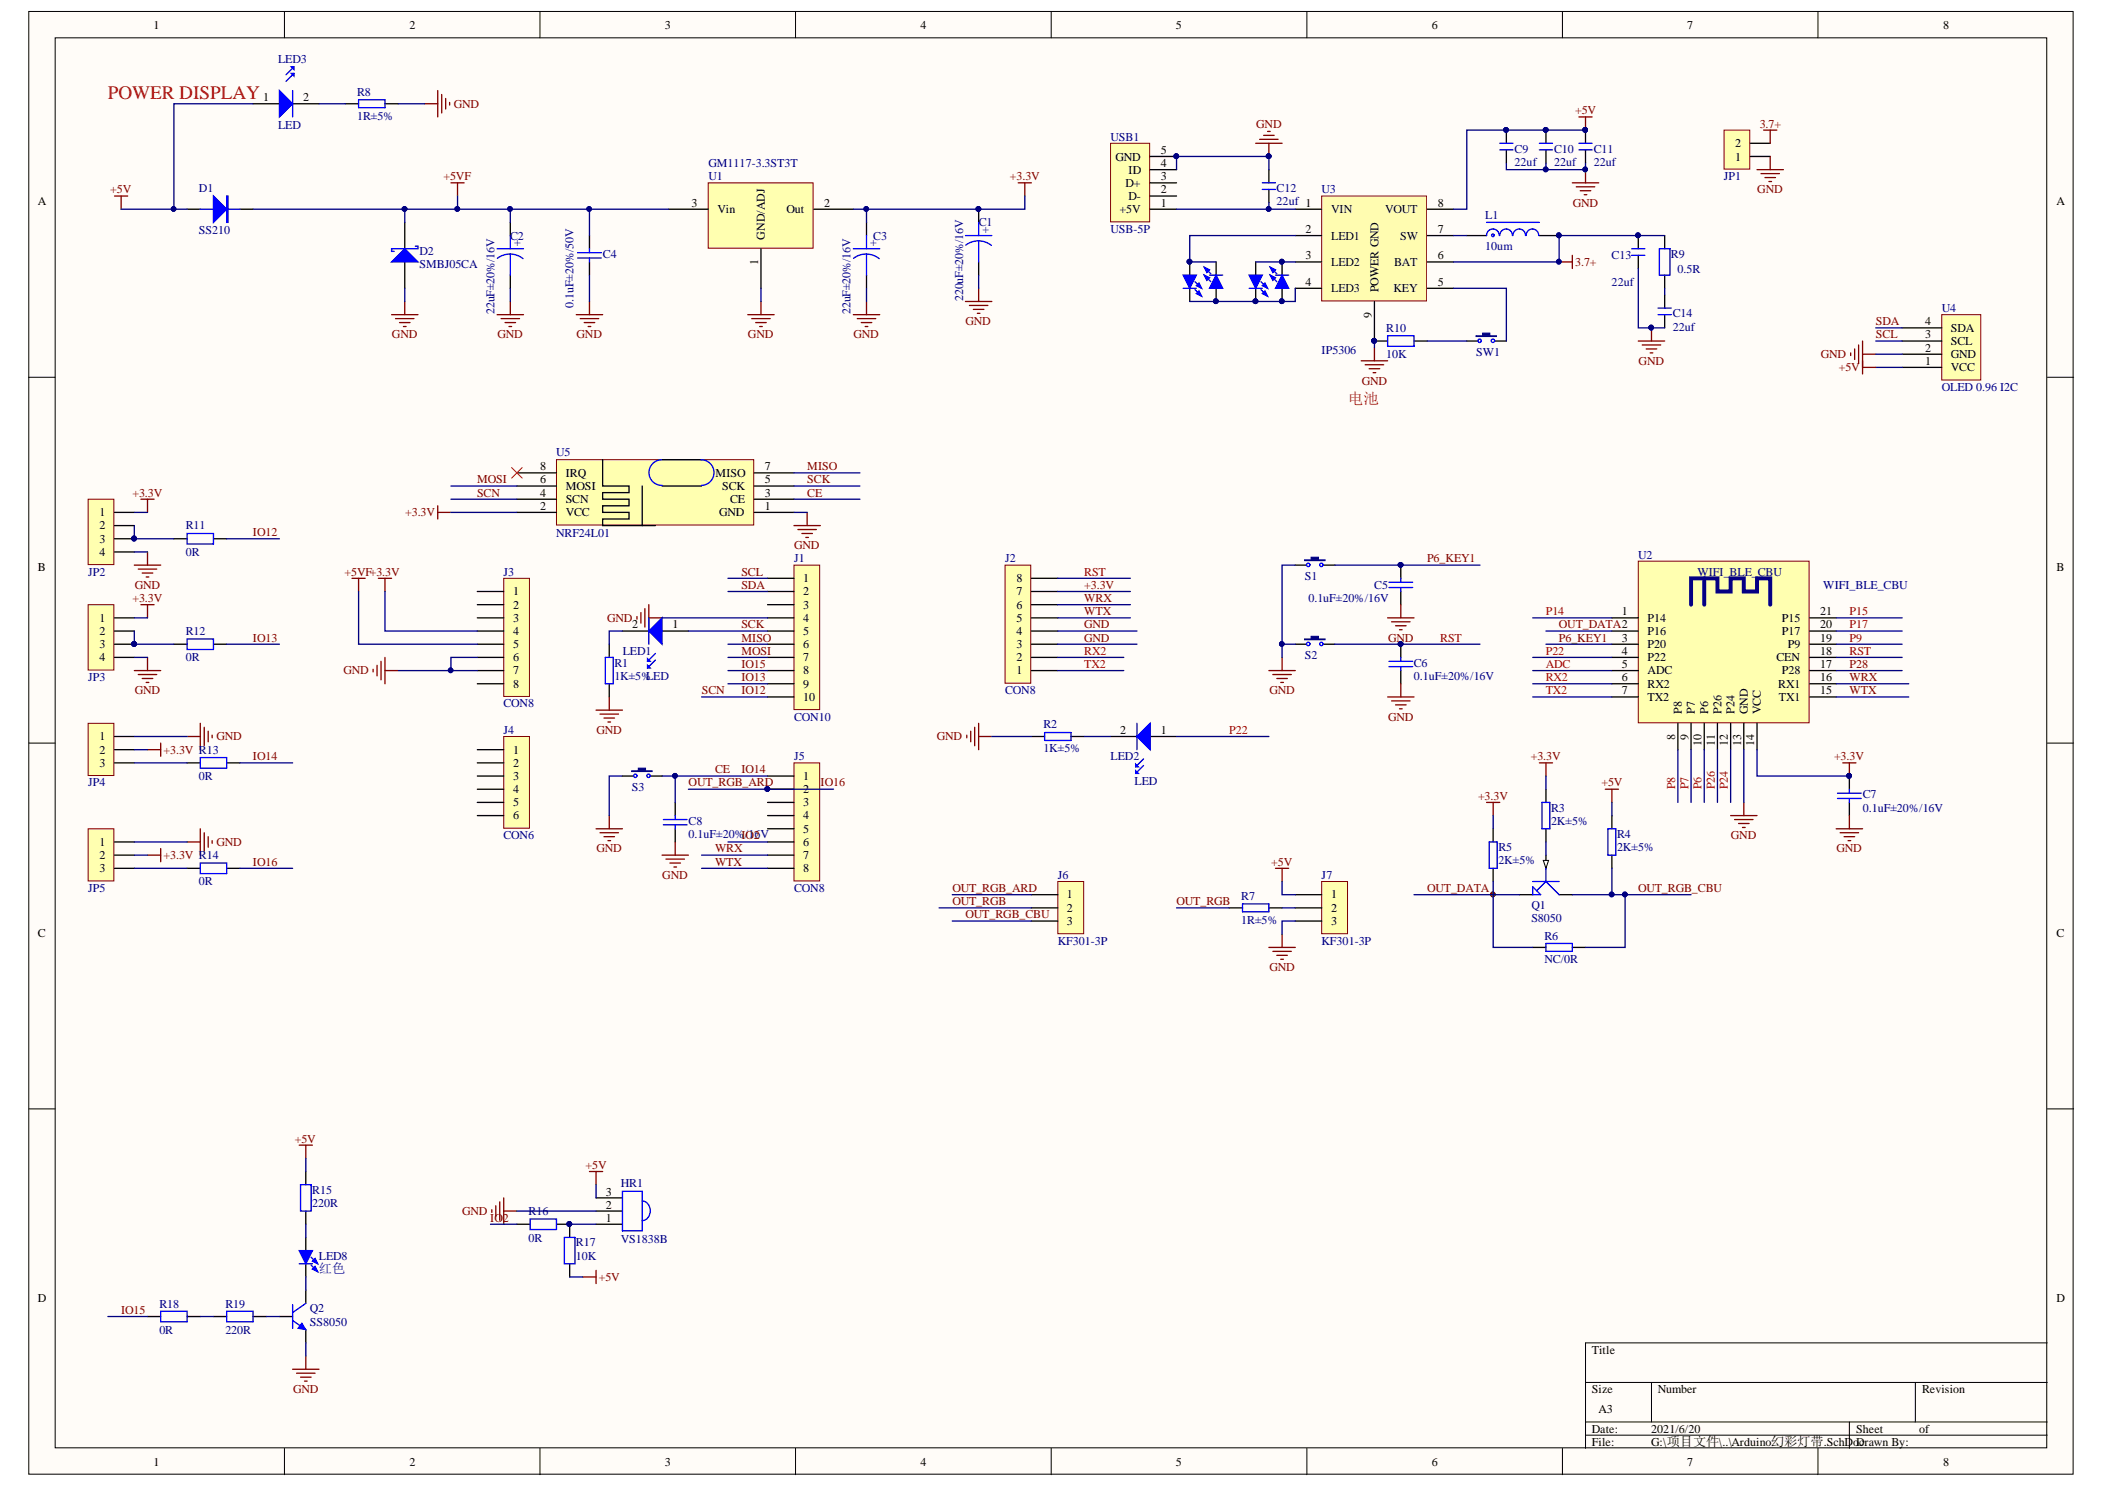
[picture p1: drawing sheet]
# Altium project Arduino幻彩灯带.PrjPcb
1 sheet, 69 parts. Net scope: global (net labels, ports and power ports of the same name join across sheets).
Board file: Arduino幻彩灯带.PcbDoc

## Sheet Arduino幻彩灯带.SchDoc
size A3

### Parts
C1  220uF±20%/16V  [CD0.15]
C2  22uF±20%/16V  [钽电容B3528]
C3  22uF±20%/16V  [钽电容B3528]
C4  0.1uF±20%/50V  [C0603]
C5  0.1uF±20%/16V  [C0603]
C6  0.1uF±20%/16V  [C0603]
C7  0.1uF±20%/16V  [C0603]
C8  0.1uF±20%/16V  [C0603]
C9  22uf  [C 0805]
C10  22uf  [C 0805]
C11  22uf  [C 0805]
C12  22uf  [C 0805]
C13  22uf  [C 0805]
C14  22uf  [C 0805]
D1  SS210  [SMA(DO-214AC)]
D2  SMBJ05CA  [SMB(DO-214AA)]
HR1  VS1838B  [VS1838B-B]
J1  CON10  [HDR1X10Z]
J2  CON8  [HDR1X8Z]
J3  CON8  [HDR1X8Z]
J4  CON6  [HDR1X6Z]
J5  CON8  [HDR1X8Z]
J6  KF301-3P  [SIP3 - 2.54]
J7  KF301-3P  [SIP3 - 2.54]
JP1  HDR-1X2  [XH2.54-2P_H]  (value not drawn)
JP2  HDR-1X4  [HDR-1X4_M]  (value not drawn)
JP3  HDR-1X4  [HDR-1X4_M]  (value not drawn)
JP4  HDR-1X3  [HDR-1X3_M]  (value not drawn)
JP5  HDR-1X3  [HDR-1X3_M]  (value not drawn)
L1  10um  [CD54]
LED1  LED  [LED0805_1]
LED2  LED  [LED0805_1]
LED3  LED  [LED0805_1]
LED4  蓝色  [LED 0805B]  (value not drawn)
LED5  蓝色  [LED 0805B]  (value not drawn)
LED6  蓝色  [LED 0805B]  (value not drawn)
LED7  蓝色  [LED 0805B]  (value not drawn)
LED8  红色  [LED 5MM-B]
Q1  S8050  [SOT-23-NPN]
Q2  SS8050  [SOT23-3N]
R1  1K±5%  [R0603]
R2  1K±5%  [R0603]
R3  2K±5%  [R0603]
R4  2K±5%  [R0603]
R5  2K±5%  [R0603]
R6  NC/0R  [R0603]
R7  1R±5%  [R0603]
R8  1R±5%  [R0603]
R9  0.5R  [R 0805]
R10  10K  [R 0805]
R11  0R  [R 0603]
R12  0R  [R 0603]
R13  0R  [R 0603]
R14  0R  [R 0603]
R15  220R  [R 0603]
R16  0R  [R 0603]
R17  10K  [R 0603]
R18  0R  [R 0603]
R19  220R  [R 0603]
S1  3x6x5  [TSW SMD-3*6*2.5]  (value not drawn)
S2  3x6x5  [TSW SMD-3*6*2.5]  (value not drawn)
S3  3x6x5  [TSW SMD-3*6*2.5]  (value not drawn)
SW1  3x6x5  [TSW SMD-3*6*2.5]  (value not drawn)
U1  GM1117-3.3ST3T  [SOT-223]
U2  WIFI_BLE_CBU  [WIFI_BLE_CBU]
U3  IP5306  [5306]
U4  OLED 0.96 I2C  [OLED 0.96 I2C]
U5  NRF24L01  [NRF24L01]
USB1  USB-5P  [USB-MICRO_B]

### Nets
3.7+: C13.2 JP1.2 L1.2 R9.2 U3.6(BAT)
+3.3V: C1.1 C3.1 C7.2 J2.7 J3.4 JP2.1 JP3.1 JP4.2 JP5.2 R3.1 R5.1 U1.2(Out) U2.14(VCC) U5.2(VCC)
+5V: C9.2 C10.2 C11.2 D1.1 HR1.3(E) J7.1 LED3.1 R4.1 R15.2 R17.1 U3.8(VOUT) U4.1(VCC)
+5VF: C2.1 C4.1 D1.2 D2.2(K) J3.5 U1.3(Vin)
GND: C1.2 C2.2 C3.2 C4.2 C5.1 C6.2 C7.1 C8.1 C9.1 C10.1 C11.1 C12.2 C13.1 C14.1 D2.1(A) HR1.2(K) J1.4 J2.3 J2.4 J3.6 J3.7 J7.3 JP1.1 JP2.4 JP3.4 JP4.1 JP5.1 Q2.2(E) R1.1 R2.2 R8.2 R10.1 S1.1 S2.1 S3.1 U1.1(GND/ADJ) U2.13(GND) U3.9(POWER_GND) U4.2(GND) U5.1(GND) USB1.4(ID) USB1.5(GND)
ADC: U2.5(ADC)
CE: C8.2 J5.1 R13.2 S3.2 U5.3(CE)  [also labelled IO14]
IO2: J5.6 R16.1
IO12: J1.10 R11.2 U5.4(SCN)  [also labelled SCN]
IO13: J1.9 R12.2
IO15: J1.8 R18.1
IO16: J5.2 J6.1 R14.2  [also labelled OUT_RGB_ARD]
MISO: J1.6 U5.7(MISO)
MOSI: J1.7 U5.6(MOSI)
OUT_DATA: Q1.1(E) R5.2 R6.1 U2.2(P16)
OUT_RGB: J6.2 R7.1
OUT_RGB_CBU: J6.3 Q1.3(C) R4.2 R6.2
P6: U2.10(P6)
P6_KEY1: C5.2 S1.2 U2.3(P20)
P7: U2.9(P7)
P8: U2.8(P8)
P9: U2.19(P9)
P14: U2.1(P14)
P15: U2.21(P15)
P17: U2.20(P17)
P22: LED2.1 U2.4(P22)
P24: U2.12(P24)
P26: U2.11(P26)
P28: U2.17(P28)
RST: C6.1 J2.8 S2.2 U2.18(CEN)
RX2: J2.2 U2.6(RX2)
SCK: J1.5 LED1.1 U5.5(SCK)
SCL: J1.1 U4.3(SCL)
SDA: J1.2 U4.4(SDA)
TX2: J2.1 U2.7(TX2)
WRX: J2.6 J5.7 U2.16(RX1)
WTX: J2.5 J5.8 U2.15(TX1)
NetC12_1: C12.1 U3.1(VIN) USB1.1(+5V)
NetC14_2: C14.2 R9.1
NetHR1_1: HR1.1(A) R16.2 R17.2
NetJ7_2: J7.2 R7.2
NetJP2_2: JP2.2 JP2.3 R11.1
NetJP3_2: JP3.2 JP3.3 R12.1
NetJP4_3: JP4.3 R13.1
NetJP5_3: JP5.3 R14.1
NetL1_1: L1.1 U3.7(SW)
NetLED1_2: LED1.2 R1.2
NetLED2_2: LED2.2 R2.1
NetLED3_2: LED3.2 R8.1
NetLED4_1: LED4.1(A) LED5.1(A) LED6.2(K) LED7.2(K) U3.4(LED3)
NetLED4_2: LED4.2(K) LED6.1(A) U3.2(LED1)
NetLED5_2: LED5.2(K) LED7.1(A) U3.3(LED2)
NetLED8_1: LED8.1(A) R15.1
NetLED8_2: LED8.2(K) Q2.3(C)
NetQ1_2: Q1.2(B) R3.2
NetQ2_1: Q2.1(B) R19.2
NetR10_2: R10.2 SW1.1
NetR18_2: R18.2 R19.1
NetSW1_2: SW1.2 U3.5(KEY)

Not connected (* = marked no-connect by the designer): J1 3; J3 1 2 3 8; J4 1 2 3 4 5 6; J5 3 4 5; U5 8(IRQ)*; USB1 2(D-) 3(D+)

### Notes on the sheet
- (near LED3) POWER DISPLAY
- 电池
